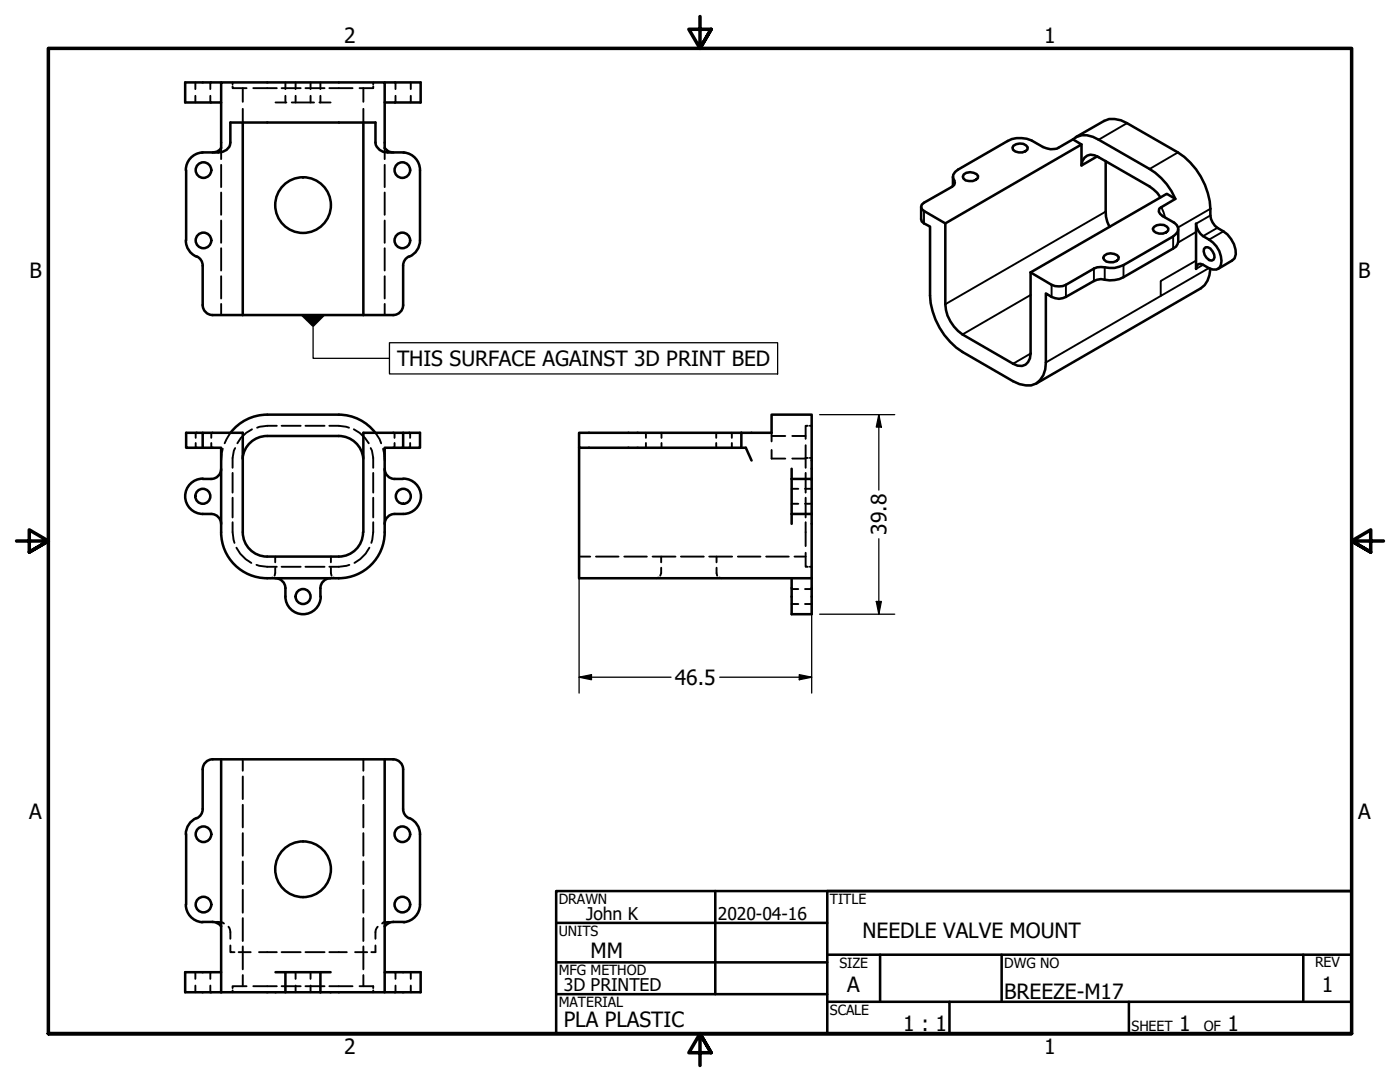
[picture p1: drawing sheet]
<svg xmlns="http://www.w3.org/2000/svg" width="279mm" height="216mm" viewBox="0 0 279 216" stroke-linecap="round" stroke-linejoin="round" font-family="sans-serif">
<!-- layer: Hidden (ANSI) -->
<g fill="none" stroke="#000" stroke-width=".38">
<path d="M39 16.4v1.4M39 19.1v1.3M42 16.4v1.4M42 19.1v1.3M46.4 17.2v.4h2.8M46.4 16.4v.4M48.5 17.6v2.7M50.5 17.6h4.7M56.2 17.6h3.8M57 16.4v1.4M57 19.1v1.3M59 16.4v1.4"/>
<path d="M59 19.1v1.3M61 17.6h3.8M62 16.4v1.4M62 19.1v1.3M63.9 16.4v1.4M63.9 19.1v1.3M65.7 17.6h4.7M72.5 17.6v2.7M74.5 16.4v.4M74.5 17.2v.4h-2.7M78.9 16.4v1.4M78.9 19.1v1.3"/>
<path d="M82 16.4v1.4M82 19.1v1.3M44.1 29.5v2.3M44.1 32.9v4.4M44.1 38.4v4.5M48.5 21.7v2.7M55 20.4h2.1M58.2 20.4h4.5M63.8 20.4h2.2M72.5 21.7v2.7M76.8 29.5v2.3M76.8 32.9v4.4"/>
<path d="M76.8 38.4v4.5M44.1 44v4.5M44.1 49.5v4.5M44.1 55.1v4.5M76.8 44v4.5M76.8 49.5v4.5M76.8 55.1v4.5M44.1 60.6v2.3M76.8 60.6v2.3M39.1 86.4v1M39.1 88.4v.9M42.2 86.4v1"/>
<path d="M42.2 88.4v.9M44.4 89.5l-.3 2.4M46 86.4l-1.2 2.1M46.4 94.4v3.9M46.4 99.3v4M46.9 89.4l-.2 .5-.3 1.5v1.9M50.3 85.7l-1.2 .7-1 1-.7 1.1M55.2 85h-1.9l-2 .3M56.2 85h3.8M61 85h3.8M65.7 85h1.9l2.1 .3M70.6 85.7l1.2 .7 1 1 .8 1.1"/>
<path d="M74 89.4l.2 .5 .3 1.5v1.9M74.5 94.4v3.9M74.5 99.3v4M74.9 86.4l.9 1.2 .3 .9M76.5 89.5l.3 2.4M78.7 86.4v1M78.7 88.4v.9M81.9 86.4v1M81.9 88.4v.9M128.9 86.4v1M128.9 88.4v.9M132 86.4v1"/>
<path d="M132 88.4v.9M142.9 86.4v1M142.9 88.4v.9M146 86.4v1M146 88.4v.9M154 89.8v1.7h2.7M154 87h2.7M154 86.4v1.7M158 97.5h1.3M158.1 91.5h2.7M158.1 87h2.7M160.7 97.5h1.3"/>
<path d="M160.8 88.8v4.5M160.8 94.4v3.9M160.8 99.3v4M160.8 91.4h.4M161.2 85h-.4v2.6M161.6 85h.4M161.6 91.4h.4M46.4 104.2v2l.4 2.1M47.2 109.3l.7 1.2 1.1 1.1 1.2 .7M51.2 112.7l2.1 .4h1.9M54.4 115.3l-.5 .1M54.9 113.3l-.1 1.6"/>
<path d="M54.9 111.1v1.1M56.2 113.1h3.8M61 113.1h3.8M66 113.3l.2 1.6M66 111.1v1.1M66.5 115.3l.5 .1M69.7 112.7l-2.1 .4h-1.9M73.7 109.3l-.7 1.2-1.1 1.1-1.2 .7M74.5 104.2v2l-.4 2.1M115.6 111.1h2.2M118.9 111.1h4.5M124.6 111.1h4.5"/>
<path d="M130.2 111.1h4.6M131.4 115.3l-.5 .1M132 113.3v1.1l-.2 .5M132 111.1v1.1M135.9 111.1h4.6M141.5 111.1h4.6M143 113.3l.1 1.6M143 111.1v1.1M143.5 115.3l.5 .1M147.3 111.1h4.5M152.9 111.1h4.5M158 117.5h1.3"/>
<path d="M158 100.5h1.3M158.6 111.1h2.2M160.7 117.5h1.3M160.7 100.5h1.3M160.8 110.3v2.8h.4M160.8 104.2v4.8M161.6 113.1h.4M158 120.5h1.3M160.7 120.5h1.3M48.5 151.5v2.3M48.5 154.9v4.5M72.5 151.5v2.3"/>
<path d="M72.5 154.9v4.5M48.5 160.6v4.5M48.5 166.2v4.6M48.5 171.9v4.5M48.5 177.5v4.6M72.5 160.6v4.5M72.5 166.2v4.6M72.5 171.9v4.5M72.5 177.5v4.6M39 194v1.3M39 196.7v1.3M42 194v1.3"/>
<path d="M42 196.7v1.3M42.4 184h.4M43.2 184l1.2 .1 .3 .2M45.6 184.9a2.94 2.94 0 0 1 .4 2.4M46 188.7v1.3h.8M46.4 197.6v.4M47.6 190h2.4M48.5 183.2v4.6M48.5 188.8v4.6M48.5 194.6v2.2M49.2 196.8h-2.8v.4M50.5 196.8h4.7"/>
<path d="M51.7 190h3.5M56.2 190h3.8M56.2 196.8h3.8M59 194v1.3M59 196.7v1.3M61 190h3.8M61 196.8h3.8M62 194v1.3M62 196.7v1.3M65.7 190h3.5M65.7 196.8h4.7M70.9 190h2.4"/>
<path d="M71.8 196.8h2.7v.4M72.5 183.2v4.6M72.5 188.8v4.6M72.5 194.6v2.2M74.5 197.6v.4M74.9 188.7v1.3h-.8M75.4 184.9a2.54 2.54 0 0 0-.5 2.4M77.7 184l-1.2 .1-.2 .2M78.1 184h.4M78.9 194v1.3M78.9 196.7v1.3M82 194v1.3"/>
<path d="M82 196.7v1.3"/>
</g>
<!-- layer: Visible (ANSI) -->
<g fill="none" stroke="#000" stroke-width=".51">
<path d="M44.1 16.4h-7.1v4h7.1M76.8 16.4h7.1v4h-7.1M37.1 34v13.9M40.2 30.4a3.5 3.5 0 0 0-3.1 3.5M42.4 30.4a1.86 1.86 0 0 0 1.7-.9v-13.1h32.7v13.1a1.86 1.86 0 0 0 1.7 .9M48.5 24.4v38.5M72.5 24.4v38.5M80.5 30.4h-3.2a2.29 2.29 0 0 1-2.4-2v-4h-28.9v4a2.04 2.04 0 0 1-2.4 2l-3.3 .1M80.5 30.4l.2 .1M80.7 30.4a3.5 3.5 0 0 1 3.1 3.5M83.8 34v13.9M190.2 35.2v1.9"/>
<path d="M192.3 34.8a2.04 2.04 0 0 1 2.9 .3 1.36 1.36 0 0 1-1.8 1l-.7-.1-.4-.4-.1-.4zM202.2 29.1a2.04 2.04 0 0 1 2.9 .3 1.36 1.36 0 0 1-1.8 1l-.7-.2-.4-.3-.1-.4zM214.1 27.8a3.7 3.7 0 0 1 4-.5l11.3 6.4a12.9 12.9 0 0 1 5.2 6M214.7 27.4l5.6-3.3a4.8 4.8 0 0 1 4.6 .5l10.2 5.8a14.3 14.3 0 0 1 6.5 12.6 3.8 3.8 0 0 0 2.6 3.2 5.6 5.6 0 0 1 2.4 4.5l-.2 .9-.5 .4-2.8 1.7M215.8 28.8v4.2l3.2-1.8M215.8 33a2.06 2.06 0 0 1 1.2-2 2.06 2.06 0 0 1 2.3 .4l10.1 5.8 1.5 1.3 .7 .9M220.7 32.1v10.1v1l.7 2.1M37.1 48a3.5 3.5 0 0 0 2.1 3.2M39.2 51.2a2 2 0 0 1 1.2 1.8M40.4 53v7.9M80.5 53v7.9M81.7 51.2a2 2 0 0 0-1.2 1.8"/>
<path d="M83.8 48a3.5 3.5 0 0 1-2.1 3.2M183.8 41.3v2.5l.2 .4 1.6 1v13.8a14.3 14.3 0 0 0 6.5 11.2l10.1 5.9a4.9 4.9 0 0 0 4.6 .4 4.8 4.8 0 0 0 1.9-4.2v-13.8a3.6 3.6 0 0 0 4 .7l5.6-3.1 1.4-.4a6.2 6.2 0 0 0 4.5-.4l10.5-6.1 .4-1v-2.5M184 40.8l.4-.4 5.6-3.1a1.13 1.13 0 0 0 .2-1.9v-.5l.4-.6 .6-.5 9.9-5.7a5.6 5.6 0 0 1 4.8 0 6 6 0 0 0 5 1.6l3.2-1.9 1.7 1-27.1 15.8-4.3-2.5-.4-.4-.2-.4zM188.7 44.6v16.1a7.8 7.8 0 0 0 3.4 6l10.1 5.9a2.15 2.15 0 0 0 2.4 .2 2.15 2.15 0 0 0 1.1-2.3v-16.1M205.7 54.4l27.2-15.7 1.7 1-3.1 1.8-.2 .7 .7 .9 2.3 1.3a1.43 1.43 0 0 1 .4 2.3l-.6 .5-9.9 5.7a5.1 5.1 0 0 1-3.7 .4h-1.6l-.6 .3-5.6 3.2a3.4 3.4 0 0 1-2.8 0zM220.4 51a2.03 2.03 0 0 1 2.9 .3 1.38 1.38 0 0 1-1.9 1l-.6-.1-.5-.4-.1-.4zM230.3 45.3a2.03 2.03 0 0 1 2.9 .3 1.38 1.38 0 0 1-1.9 1l-1-.5-.2-.4zM238.7 44.6a3.8 3.8 0 0 0 2.6 3.2 4.9 4.9 0 0 1 2.3 5.1 1.49 1.49 0 0 1-2.3 .6l-1.7-.9-.5 .1-.3 .4-.1 .6zM240.3 49.7l.3-.4a1.85 1.85 0 0 1 1.6 2.5l-.4 .2a1.99 1.99 0 0 1-1.5-2.3zM241.6 53.7a4.7 4.7 0 0 1-2 3.8l-32.8 19M40.4 60.9a2 2 0 0 0 2 2M42.4 62.9h6.1"/>
<path d="M48.5 62.9h24M72.5 62.9h6M80.5 60.9a2 2 0 0 1-2 2M40.4 89.3v-2.9h8.1v19.8M40.4 86.4h-3.3v2.9h7v16.9M40.5 95.5a3.5 3.5 0 0 0-3.5 3.5 3.5 3.5 0 0 0 3.4 3.6 3 3 0 0 1 3.5 .9l.2 1.1M44.1 93.6a2 2 0 0 1-2 2h-1.7M53.3 87a4.9 4.9 0 0 0-4.9 4.5M53.3 82.7a9.2 9.2 0 0 0-7.3 3.7M53.3 82.7h14.3a9.2 9.2 0 0 1 7.3 3.7M53.3 87h14.3a4.9 4.9 0 0 1 4.9 4.5M76.8 93.6a2 2 0 0 0 2 2h1.7"/>
<path d="M80.5 89.3h3.3v-2.9h-3.3v2.9h-3.7v16.9M80.5 86.4h-8v19.8M80.5 95.5a3.5 3.5 0 0 1 3.5 3.5 3.5 3.5 0 0 1-3.5 3.6 3 3 0 0 0-3.5 .9l-.2 1.1M115.6 86.4h32.4v2.9h-32.4zM115.6 89.3v26.1h46.4M148 86.4h6v-3.7h8v12.9M148 89.3h.8l1.2 2.6M158 95.6h4v7M158 93.5v11M44.1 106.2a9.2 9.2 0 0 0 9.2 9.2M48.5 106.2a4.9 4.9 0 0 0 4.8 4.9M55 115.4a2 2 0 0 1 2 2"/>
<path d="M57 117.3a4.8 4.8 0 0 0 1 4.2 3.5 3.5 0 0 0 3.8 .8 3.5 3.5 0 0 0 2.2-3.3M63.9 117.3v1.8M65.9 115.4a2 2 0 0 0-2 2M72.5 106.2a4.9 4.9 0 0 1-4.9 4.9h-14.3M76.8 106.2a9.2 9.2 0 0 1-9.2 9.2h-14.3M158 102.6h4M158 115.4v7.2h4v-7.2M162 102.6v12.8M42.4 151.5h36.1M42.4 151.5a2 2 0 0 0-2 2v7.9M44.1 151.5v46.5M76.8 151.5v46.5h-12.9"/>
<path d="M78.5 151.5a2 2 0 0 1 2 2v7.9M37.1 166.4v14.1M39.2 163.2a3.5 3.5 0 0 0-2.1 3.3M40.4 161.4a2 2 0 0 1-1.2 1.9M80.5 161.4a2 2 0 0 0 1.2 1.9M81.7 163.2a3.5 3.5 0 0 1 2.1 3.3v14M37.1 180.5a3.5 3.5 0 0 0 3.1 3.5M40.3 184h.2M40.4 184a4 4 0 0 1 3.4 .5l.3 .3M44.1 194h-7.1v4h20M55 194h11M57 194v4h6.9"/>
<path d="M63.9 194v4M76.8 194h7.1v4h-7.1M80.5 184a3.7 3.7 0 0 0-3.3 .5l-.4 .3M80.7 184h-.2M83.8 180.5a3.5 3.5 0 0 1-3.1 3.5"/>
<circle cx="40.6" cy="33.9" r="1.56"/>
<circle cx="80.3" cy="33.9" r="1.56"/>
<circle cx="40.6" cy="48" r="1.56"/>
<circle cx="60.5" cy="40.9" r="5.6"/>
<circle cx="80.3" cy="48" r="1.56"/>
<circle cx="40.5" cy="99" r="1.49"/>
<circle cx="80.5" cy="99" r="1.49"/>
<circle cx="60.5" cy="119" r="1.49"/>
<circle cx="40.6" cy="166.5" r="1.56"/>
<circle cx="60.5" cy="173.4" r="5.6"/>
<circle cx="80.3" cy="166.5" r="1.56"/>
<circle cx="40.6" cy="180.5" r="1.56"/>
<circle cx="80.3" cy="180.5" r="1.56"/>
</g>
<!-- layer: Visible Narrow (ANSI) -->
<g fill="none" stroke="#000" stroke-width=".38">
<path d="M190.4 36v.8M224.9 24.6l-5.6 3.3M235.1 30.4l-5.7 3.3M184.4 42.1v2.5M205.7 58.9l-13.6 7.8M209.9 56.8v2.4M212.7 56.8v2.4M218.3 53.6v2.5M220.5 53.3v2.5M220.7 42.2l-32 18.5M224.2 52.9v2.4M231.6 59.1l-22.9 13.2"/>
<path d="M231.8 41.3l.7 2.1M234.1 47.2v2.4M238.7 52l-7.1 4.1v3l9.7-5.6M238.7 46.3l-3.6 2.1M240.1 52.8l-1.4 .9M241.6 43l-2.9 1.6M241.6 41.7l-6.5 3.7M243 45.5l-2.9 1.6M244.2 46.2l-2.9 1.6M205.7 70.5l-3.5 2.1"/>
</g>
<!-- layer: Border (ANSI) -->
<path d="M139.7 3.3v6.4l-2.2-3.9h4.4l-2.2 3.9 2.2-3.9M3.3 107.9h6.4l-3.9-2.2v4.5l3.9-2.3-3.9 2.3M276.1 107.9h-6.4l3.9-2.2v4.5l-3.9-2.3 3.9 2.3M9.7 206.2v-196.5h260v196.5h-260h260M141.9 210.1l-2.2-3.9 2.2 3.9h-4.4l2.2-3.9v6.4" fill="none" stroke="#000" stroke-width=".7"/>
<!-- layer: Title (ANSI) -->
<g fill="none" stroke="#000" stroke-width=".51">
<path d="M111 177.8h158.7v28.4h-158.7zM142.7 177.8v20.6M269.7 177.8h-104.6v28.4M111 184.1h54.1M111 192h54.1M111 198.4h54.1M165.1 190.5h104.6M165.1 199.9h104.6M175.6 190.5v9.4M189.5 199.9v6.3M199.9 190.5v9.4M225.3 199.9v6.3"/>
<path d="M260.1 190.5v9.4"/>
</g>
<!-- layer: Symbol (ANSI) -->
<path d="M59.9 62.9h5.1l-2.5 2.4z" fill-rule="evenodd" fill="#000"/>
<path d="M62.5 65.3v6.2h15.2M77.7 68.4h77.5v6.2h-77.5z" fill="none" stroke="#000" stroke-width=".25"/>
<!-- layer: Dimension (ANSI) -->
<path d="M163.6 82.7h15M175.4 82.7l.5 2.5h-1zM175.4 82.7v15.1M115.6 107.8v30.5M162 117v21.3M175.4 107.5v15.1M115.6 135.1l2.4-.5v1zM115.6 135.1h18.3M143.6 135.1h18.4M159.5 134.6l2.5 .5-2.5 .5zM163.6 122.6h15M174.9 120h1l-.5 2.6z" fill="none" stroke="#000" stroke-width=".25"/>
<g fill="#000">
<path d="M175.4 82.7l.5 2.5h-1z" fill-rule="evenodd"/>
<path d="M115.6 135.1l2.4-.5v1z" fill-rule="evenodd"/>
<path d="M159.5 134.6l2.5 .5-2.5 .5z" fill-rule="evenodd"/>
<path d="M174.9 120h1l-.5 2.6z" fill-rule="evenodd"/>
</g>
<g font-size="4.2">
<text x="68.7" y="8.6">2</text>
<text x="208.4" y="8.6">1</text>
<text x="5.9" y="55.5">B</text>
<text x="271.1" y="55.5">B</text>
<text x="79.2" y="73">THIS SURFACE AGAINST 3D PRINT BED</text>
<text x="176.9" y="106.7" transform="rotate(-90 176.9 106.7)">39.8</text>
<text x="134.7" y="136.7">46.5</text>
<text x="5.8" y="163.4">A</text>
<text x="271" y="163.4">A</text>
<text x="117.9" y="191.1">MM</text>
<text x="172.1" y="187.2">NEEDLE VALVE MOUNT</text>
<text x="169.1" y="198">A</text>
<text x="263.8" y="198">1</text>
<text x="200.4" y="199.4">BREEZE-M17</text>
<text x="112.5" y="204.9">PLA PLASTIC</text>
<text x="180.3" y="205.7">1 : 1</text>
<text x="235.3" y="205.7">1</text>
<text x="245" y="205.7">1</text>
<text x="68.7" y="210.3">2</text>
<text x="208.4" y="210.3">1</text>
</g>
<g font-size="3.5">
<text x="117" y="183.6">John K</text>
<text x="143.3" y="183.6">2020-04-16</text>
<text x="112.5" y="197.7">3D PRINTED</text>
</g>
<g font-size="2.8">
<text x="111.5" y="180.3">DRAWN</text>
<text x="165.6" y="180.3">TITLE</text>
<text x="111.5" y="186.8">UNITS</text>
<text x="111.5" y="194.6">MFG METHOD</text>
<text x="167.5" y="193.1">SIZE</text>
<text x="200.4" y="193.1">DWG NO</text>
<text x="262.4" y="193">REV</text>
<text x="111.5" y="200.9">MATERIAL</text>
<text x="165.6" y="202.5">SCALE</text>
<text x="225.8" y="205.7">SHEET</text>
<text x="240.2" y="205.7">OF</text>
</g>
</svg>
